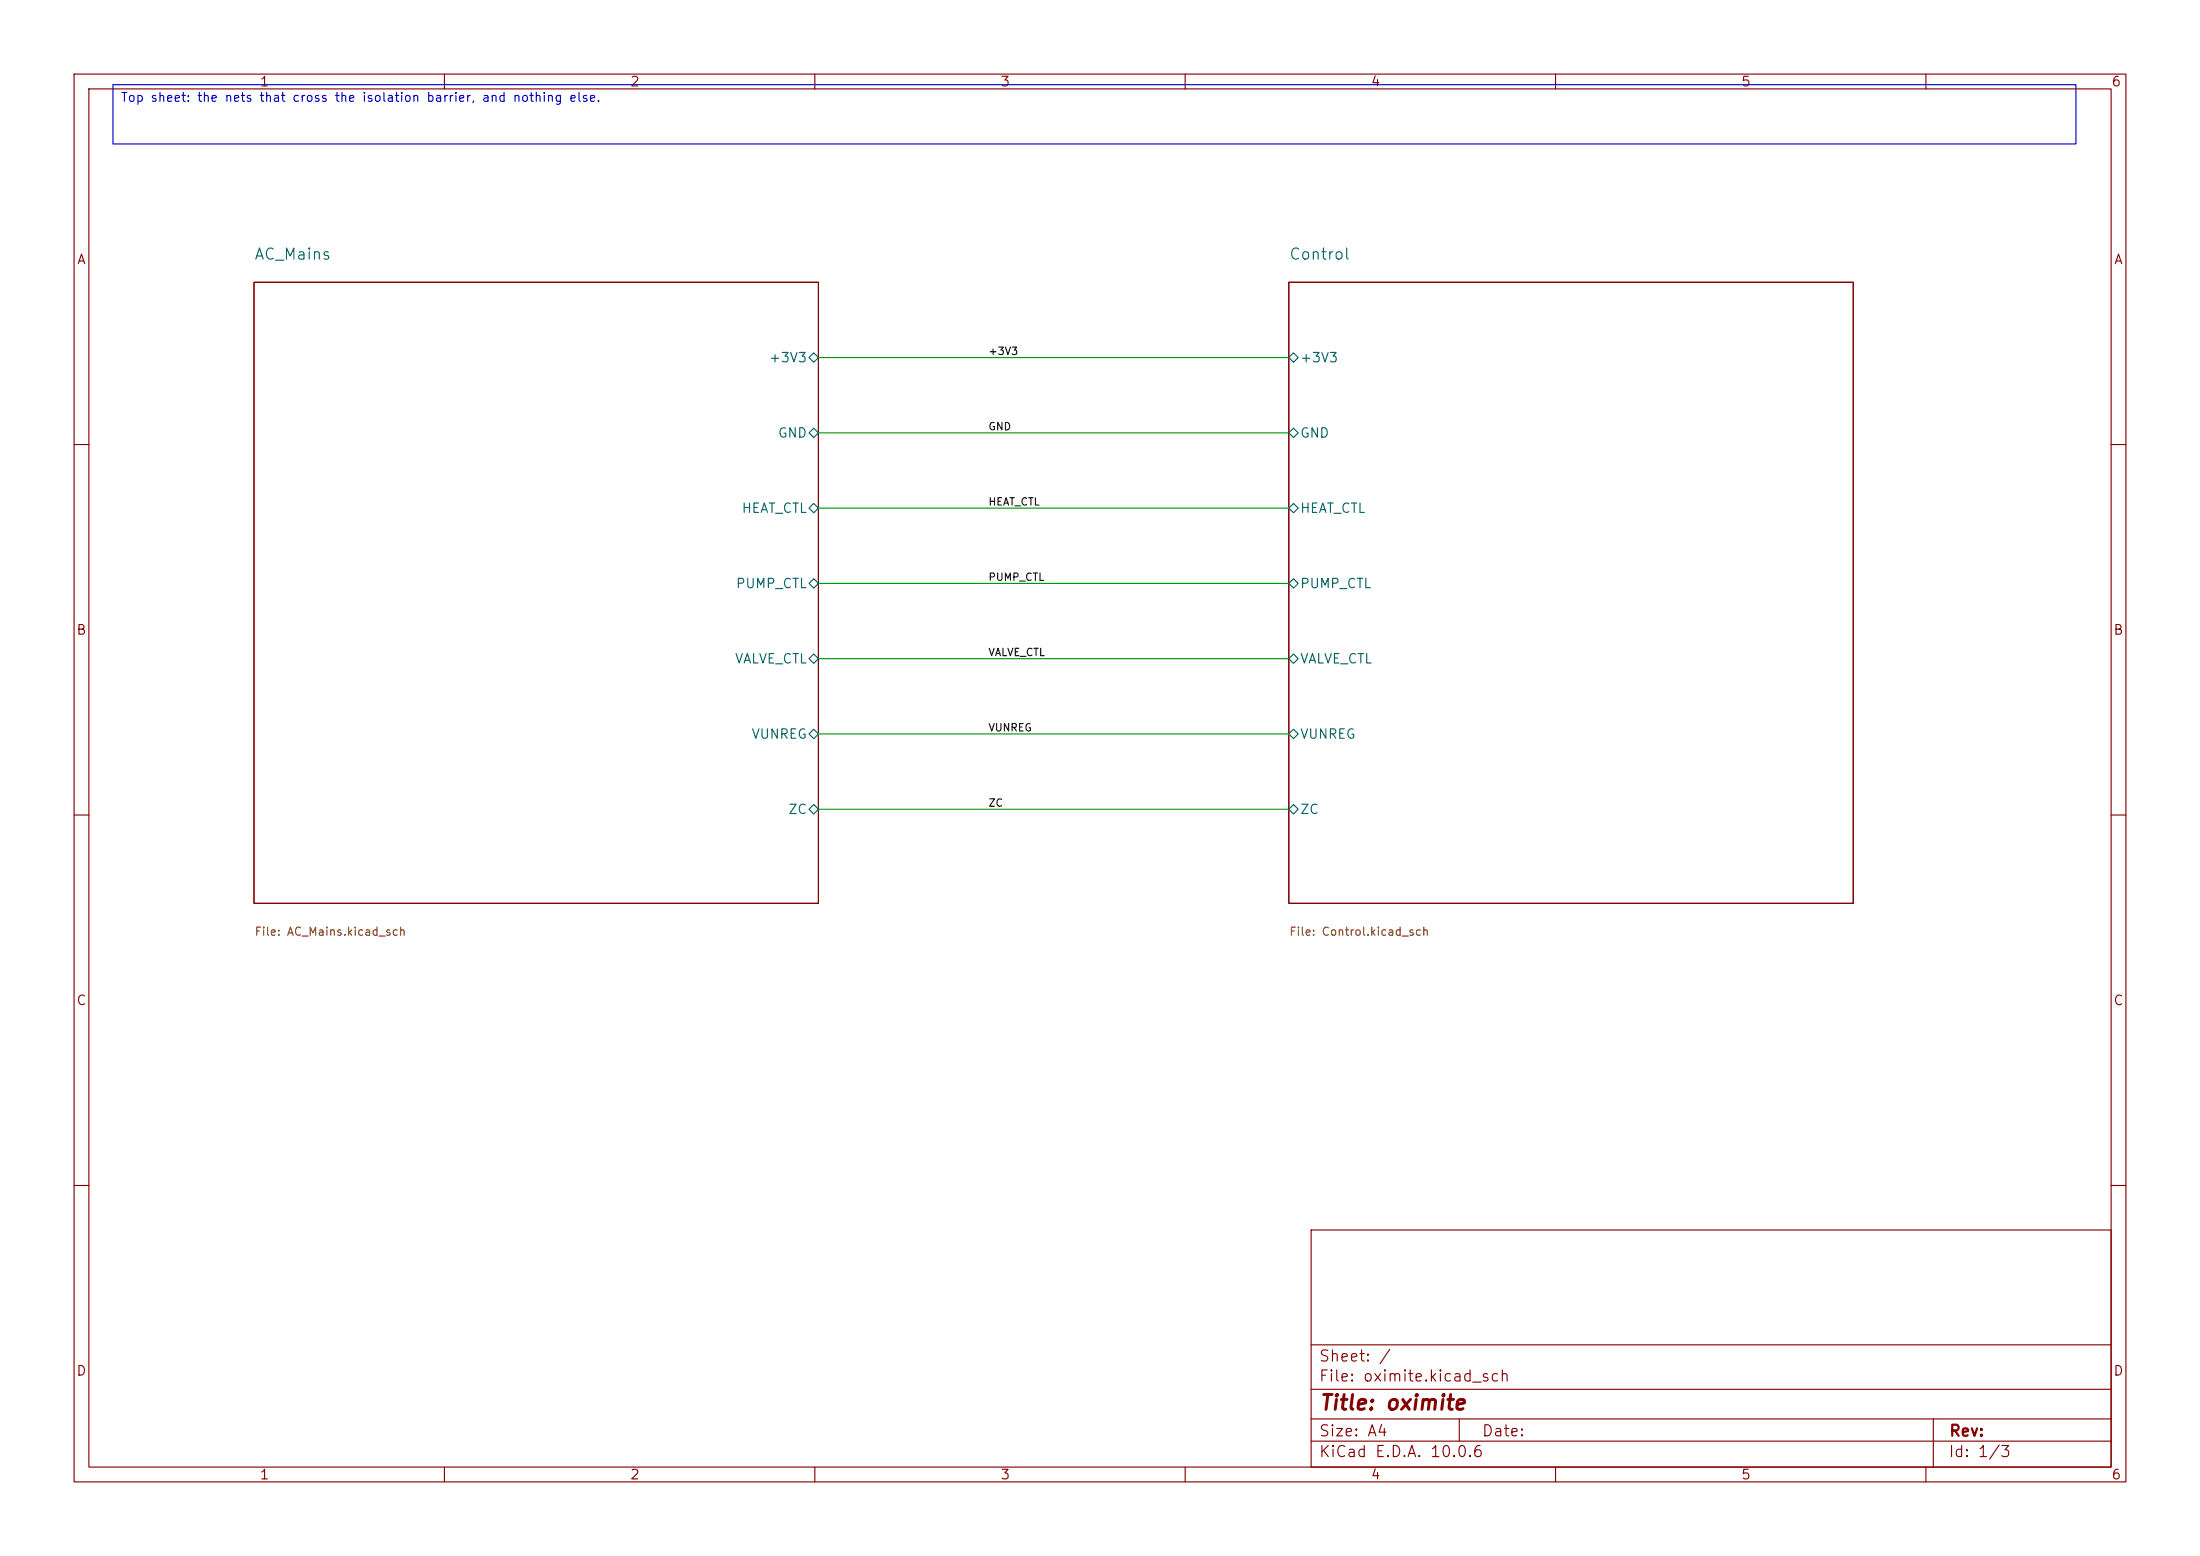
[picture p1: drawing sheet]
<svg xmlns="http://www.w3.org/2000/svg" width="297mm" height="210mm" viewBox="0 0 297 210" stroke-linecap="round" stroke-linejoin="round" font-family="sans-serif">
<g fill="none" stroke="#840000" stroke-width=".15">
<path d="M10 10h277v190h-277zM12 12h273v186h-273zM60 10v2M110 10v2M160 10v2M210 10v2M260 10v2M34.3 38.1h76.2v83.8h-76.2zM174 38.1h76.2v83.8h-76.2zM10 60h2M285 60h2M10 110h2"/>
<path d="M285 110h2M10 160h2M177 166h108v32h-108zM285 160h2M60 198v2M110 198v2M160 198v2M177 194.5h108M177 191.5h108M177 187.5h108M177 181.5h108M197 191.5v3"/>
<path d="M210 198v2M260 198v2M261 191.5v6.5"/>
</g>
<g fill="none" stroke="#006464" stroke-width=".15">
<path d="M109.2 48.3l.7-.7 .6 .7-.6 .6zM109.2 58.4l.7-.6 .6 .6-.6 .7zM174 48.3l.6-.7 .7 .7-.7 .6zM174 58.4l.6-.6 .7 .6-.7 .7zM109.2 68.6l.7-.7 .6 .7-.6 .6zM109.2 78.7l.7-.6 .6 .6-.6 .7zM174 68.6l.6-.7 .7 .7-.7 .6zM174 78.7l.6-.6 .7 .6-.7 .7zM109.2 88.9l.7-.6 .6 .6-.6 .6zM109.2 99.1l.7-.7 .6 .7-.6 .6zM174 88.9l.6-.6 .7 .6-.7 .6zM174 99.1l.6-.7 .7 .7-.7 .6z"/>
<path d="M109.2 109.2l.7-.6 .6 .6-.6 .7zM174 109.2l.6-.6 .7 .6-.7 .7z"/>
</g>
<path d="M110.5 48.3h63.5M110.5 58.4h63.5M110.5 78.7h63.5M110.5 68.6h63.5M110.5 88.9h63.5M110.5 99.1h63.5M110.5 109.2h63.5" fill="none" stroke="#009600" stroke-width=".15"/>
<path d="M15.2 11.4h265v8h-265z" fill="none" stroke="#0000c2" stroke-width=".15"/>
<text font-size="2" fill="#840000" x="178" y="190.8">Title: oximite</text>
<g font-size="1.5" fill="#006464">
<text x="34.2" y="35.4">AC_Mains</text>
<text x="173.9" y="35.4">Control</text>
</g>
<g font-size="1.5" fill="#840000">
<text x="178" y="184.1">Sheet: /</text>
<text x="178" y="186.8">File: oximite.kicad_sch</text>
<text x="178" y="197">KiCad E.D.A. 10.0.6</text>
<text x="178" y="194.2">Size: A4</text>
<text x="200" y="194.2">Date:</text>
<text x="263" y="197">Id: 1/3</text>
<text x="263" y="194.2">Rev:</text>
</g>
<g font-size="1.3" fill="#840000">
<text x="35" y="12">1</text>
<text x="85" y="12">2</text>
<text x="135" y="12">3</text>
<text x="185" y="12">4</text>
<text x="235" y="12">5</text>
<text x="285" y="12">6</text>
<text x="10.3" y="36">A</text>
<text x="285.3" y="36">A</text>
<text x="10.2" y="86">B</text>
<text x="285.2" y="86">B</text>
<text x="10.2" y="136">C</text>
<text x="285.2" y="136">C</text>
<text x="10.2" y="186">D</text>
<text x="285.2" y="186">D</text>
<text x="35" y="200">1</text>
<text x="85" y="200">2</text>
<text x="135" y="200">3</text>
<text x="185" y="200">4</text>
<text x="235" y="200">5</text>
<text x="285" y="200">6</text>
</g>
<g font-size="1.3" fill="#006464">
<text x="103.7" y="49.2">+3V3</text>
<text x="175.4" y="49.2">+3V3</text>
<text x="104.9" y="59.4">GND</text>
<text x="175.4" y="59.4">GND</text>
<text x="100" y="69.5">HEAT_CTL</text>
<text x="175.4" y="69.5">HEAT_CTL</text>
<text x="99.2" y="79.7">PUMP_CTL</text>
<text x="175.4" y="79.7">PUMP_CTL</text>
<text x="99.1" y="89.9">VALVE_CTL</text>
<text x="175.4" y="89.9">VALVE_CTL</text>
<text x="101.4" y="100">VUNREG</text>
<text x="175.4" y="100">VUNREG</text>
<text x="106.3" y="110.2">ZC</text>
<text x="175.4" y="110.2">ZC</text>
</g>
<text font-size="1.2" fill="#0000c2" x="16.2" y="14">Top sheet: the nets that cross the isolation barrier, and nothing else.</text>
<g font-size="1.1" fill="#725600">
<text x="34.3" y="126.6">File: AC_Mains.kicad_sch</text>
<text x="174" y="126.6">File: Control.kicad_sch</text>
</g>
<g font-size="1" fill="#0f0f0f">
<text x="133.4" y="48.2">+3V3</text>
<text x="133.4" y="58.3">GND</text>
<text x="133.4" y="68.5">HEAT_CTL</text>
<text x="133.4" y="78.6">PUMP_CTL</text>
<text x="133.4" y="88.8">VALVE_CTL</text>
<text x="133.4" y="99">VUNREG</text>
<text x="133.4" y="109.1">ZC</text>
</g>
</svg>
